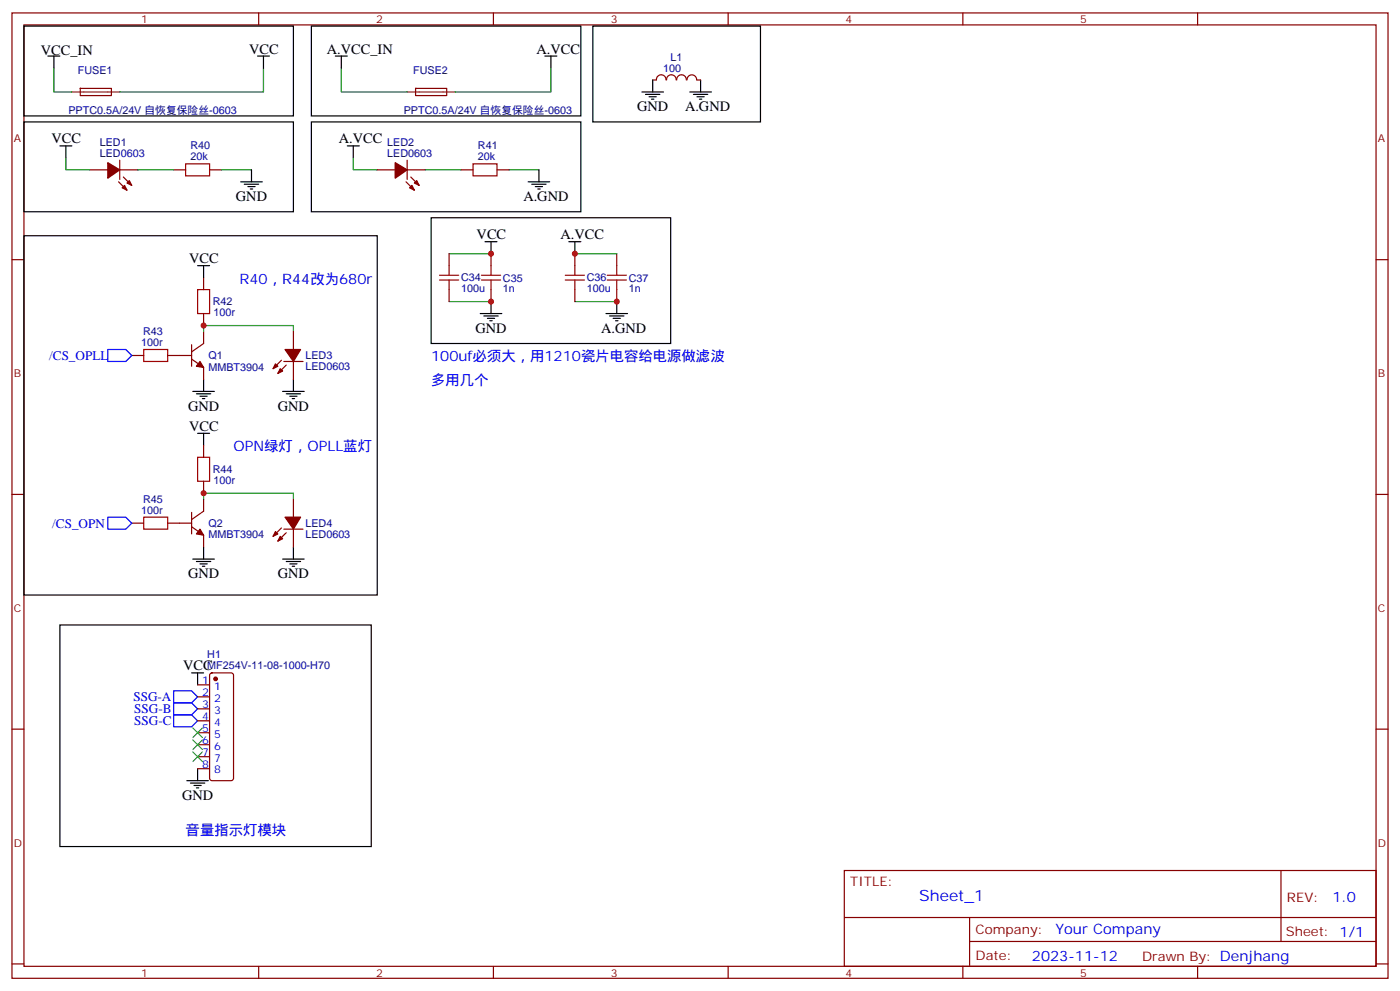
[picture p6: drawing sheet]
<svg xmlns="http://www.w3.org/2000/svg" width="412mm" height="292mm" viewBox="0 0 412 292" stroke-linecap="round" stroke-linejoin="round" font-family="sans-serif">
<g fill="none" stroke="#870000" stroke-width=".35">
<path d="M3.5 3.8h405.4v284.3h-405.4zM7.1 7.3h398.2v277.3h-398.2zM76.2 3.8v3.5M145.3 3.8v3.5M214.5 3.8v3.5M283.6 3.8v3.5M352.8 3.8v3.5M23.6 26h9.2v2.1l-9.1 .1zM122.4 26h9.2v2.1l-9.2 .1zM192.3 23.6h1M193.4 23.5a1.41 1.41 0 0 1 1.4-1.5 1.41 1.41 0 0 1 1.4 1.5M196.4 23.5a1.41 1.41 0 0 1 1.4-1.5 1.41 1.41 0 0 1 1.4 1.5"/>
<path d="M199.3 23.5a1.41 1.41 0 0 1 1.4-1.5 1.41 1.41 0 0 1 1.5 1.5M202.4 23.5a1.41 1.41 0 0 1 1.4-1.5 1.41 1.41 0 0 1 1.4 1.5M205.3 23.6h1.1M26.5 50h5.2M34.9 53.6l2.5 2.4M35.3 50h5.3M35.3 47.2v5.6M36.3 52.1l2.5 2.5M51.2 50h3.5M61.7 50h3.6M111.1 50h5.3M119.6 53.6l2.5 2.4"/>
<path d="M119.9 50h5.3M119.9 47.2v5.6M121 52.1l2.5 2.5M135.8 50h3.5M146.4 50h3.5M3.5 76.5h3.6M132.3 74.7v3.5M144.6 74.7v3.5M169.3 74.7v3.5M181.7 74.7v3.5M405.3 76.5h3.6M60 81.8v3.5"/>
<path d="M60 92.4v3.5M60 97.6v3.6l-3.6 2.4M86.4 97.6v5.3M132.3 85.3v3.5M144.6 85.3v3.5M169.3 85.3v3.5M181.7 85.3v3.5M38.8 104.7h3.5M49.4 104.7h7M56.4 105.8l3.6 2.4v3.6M56.4 101.5v6.4M82.9 106.1l-2.5 2.5"/>
<path d="M83.6 106.5h5.7M84.3 107.5l-2.5 2.5M86.4 106.5v5.3M60 131.2v3.5M3.5 145.6h3.6M38.8 154.1h3.5M49.4 154.1h7M56.4 155.2l3.6 2.4v3.5M56.4 150.9v6.4M60 141.7v3.6M60 147v3.6l-3.6 2.4M82.9 155.5l-2.5 2.5"/>
<path d="M83.6 155.9h5.7M84.3 156.9l-2.5 2.5M86.4 147v5.3M86.4 155.9v5.2M405.3 145.6h3.6M62 198.4l.4-.2h5.7l.5 .2 .2 .5v30.3l-.2 .5-.5 .2h-5.7l-.5-.2-.2-.5v-30.3zM3.5 214.8h3.6M58.2 201.7h3.5M58.2 205.2h3.5M58.2 208.8h3.5M58.2 212.3h3.5M58.2 215.8h3.5"/>
<path d="M58.2 219.4h3.5M405.3 214.8h3.6M58.2 222.9h3.5M58.2 226.4h3.5M248.7 256.4h156.6v28.2h-156.6zM377.3 256.4v20.9M248.7 270.2h156.5M285.6 277.3h119.6M285.6 270.2v14.2M3.5 283.9h3.6M76.2 284.6v3.5M145.3 284.6v3.5"/>
<path d="M214.5 284.6v3.5M283.6 284.6v3.5M352.8 284.6v3.5M405.3 283.9h3.6"/>
</g>
<g fill="none" stroke="#000" stroke-width=".35">
<path d="M7.1 7.7h79.3v26.4h-79.3zM14.1 16.5h3.5M15.9 16.5v3.5M75.8 16.5h3.6M77.6 16.5v3.5M91.7 7.7h79.4v26.4h-79.4zM98.8 16.5h3.5M100.5 16.5v3.5M160.5 16.5h3.5M162.3 16.5v3.5M174.6 7.7h49.4v28.2h-49.4zM7.1 35.9h79.3v26.5h-79.3z"/>
<path d="M91.7 35.9h79.4v26.5h-79.4zM189.1 27.1h6.3M190.1 27.8h4.3M191.2 28.5h2.1M191.9 29.2h.7M192.3 23.6v3.5M203.2 27.1h6.3M204.3 27.8h4.2M205.3 28.5h2.1M206 29.2h.7M206.4 23.6v3.5M17.6 43h3.6"/>
<path d="M19.4 43v3.5M70.9 53.6h6.4M72 54.3h4.2M73 55h2.1M73.7 55.7h.7M74.1 50v3.6M102.3 43h3.5M104.1 43v3.5M155.6 53.6h6.3M156.6 54.3h4.3M157.7 55h2.1M158.4 55.7h.7"/>
<path d="M158.7 50v3.6M7.1 69.4h104v105.9h-104zM58.2 78.2h3.5M60 78.2v3.6M127 64.1h70.6v37.1h-70.6zM142.9 71.2h3.5M144.6 71.2v3.5M167.6 71.2h3.5M169.3 71.2v3.5M141.5 92.4h6.3M142.5 93.1h4.3M143.6 93.8h2.1"/>
<path d="M144.3 94.5h.7M144.6 88.8v3.6M178.5 92.4h6.4M179.6 93.1h4.2M180.6 93.8h2.1M181.3 94.5h.7M181.7 88.8v3.6M56.8 115.3h6.3M57.9 116h4.2M58.9 116.7h2.1M59.6 117.4h.7M60 111.8v3.5"/>
<path d="M83.3 115.3h6.3M84.3 116h4.2M85.4 116.7h2.1M86.1 117.4h.7M86.4 111.8v3.5M58.2 127.6h3.5M60 127.6v3.6M56.8 164.7h6.3M57.9 165.4h4.2M58.9 166.1h2.1M59.6 166.8h.7M60 161.1v3.6"/>
<path d="M83.3 164.7h6.3M84.3 165.4h4.2M85.4 166.1h2.1M86.1 166.8h.7M86.4 161.1v3.6M17.6 184.1h91.8v65.2h-91.8zM56.4 198.2h3.6M58.2 198.2v3.5M55 229.9h6.4M56.1 230.6h4.2M57.1 231.4h2.2M57.9 232.1h.7"/>
<path d="M58.2 226.4v3.5"/>
</g>
<g fill="#870000" stroke="#870000" stroke-width=".35">
<path d="M58.9 155.9l1.1 1.7-2.1-.3z"/>
<path d="M58.9 106.5l1.1 1.7-2.1-.3z"/>
<path d="M116.4 47.9l3.5 2.1-3.5 2.5z"/>
<path d="M120.6 55.3l.8-.7 .7 1.4z"/>
<path d="M122.1 53.9l.7-.7 .7 1.4z"/>
<path d="M31.7 47.9l3.6 2.1-3.6 2.5z"/>
<path d="M36 55.3l.7-.7 .7 1.4z"/>
<path d="M37.4 53.9l.7-.7 .7 1.4z"/>
<path d="M84 102.9h4.5l-2.1 3.6z"/>
<path d="M81.1 107.2l.7 .7-1.4 .7z"/>
<path d="M82.5 108.6l.8 .7-1.5 .7z"/>
<path d="M84 152.3h4.5l-2.1 3.6z"/>
<path d="M81.1 156.6l.7 .7-1.4 .7z"/>
<path d="M82.5 158l.8 .7-1.5 .7z"/>
<circle cx="63.5" cy="200" r=".53"/>
</g>
<g fill="none" stroke="#a10000" stroke-width=".35">
<path d="M54.7 48.3h7v3.5h-7zM139.3 48.3h7.1v3.5h-7.1zM132.3 78.2v2.9M144.6 78.2v2.9M169.3 78.2v2.9M181.7 78.2v2.9M58.2 85.3h3.5v7.1h-3.5zM129.5 82.5h5.6M129.5 81.1h5.6M132.3 82.5v2.8M141.8 82.5h5.7M141.8 81.1h5.7"/>
<path d="M144.6 82.5v2.8M166.5 82.5h5.7M166.5 81.1h5.7M169.3 82.5v2.8M178.9 82.5h5.6M178.9 81.1h5.6M181.7 82.5v2.8M42.3 102.9h7.1v3.6h-7.1zM58.2 134.7h3.5v7h-3.5zM42.3 152.3h7.1v3.6h-7.1z"/>
</g>
<g fill="none" stroke="#008700" stroke-width=".35">
<path d="M15.9 20v7.1h5.3M77.6 20v7.1h-42.3M100.5 20v7.1h19.4M162.3 20v7.1h-28.2M19.4 46.5v3.5h7.1M40.6 50h10.6M65.3 50h8.8M104.1 46.5v3.5h7M125.2 50h10.6M149.9 50h8.8M132.3 74.7h12.3M169.3 74.7h12.4"/>
<path d="M60 97.6v-1.7h26.4v1.7M132.3 88.8h12.3M169.3 88.8h12.4M60 147v-1.7h26.4v1.7"/>
</g>
<path d="M31.7 102.9h5.3l1.8 1.8-1.8 1.8h-5.3zM31.7 152.3h5.3l1.8 1.8-1.8 1.8h-5.3zM51.2 203.5h5.2l1.8 1.7-1.8 1.8h-5.2zM51.2 207h5.2l1.8 1.8-1.8 1.7h-5.2zM51.2 210.5h5.2l1.8 1.8-1.8 1.8h-5.2z" fill="none" stroke="#00f" stroke-width=".35"/>
<path d="M21.2 27.1h14.1M119.9 27.1h14.2" fill="none" stroke="#8c2424" stroke-width=".35"/>
<path d="M56.8 217.9l2.8 2.9M56.8 214.4l2.8 2.8M59.6 217.9l-2.8 2.9M59.6 214.4l-2.8 2.8M56.8 221.5l2.8 2.8M59.6 221.5l-2.8 2.8" fill="none" stroke="#3c3" stroke-width=".35"/>
<g fill="#c00">
<circle cx="60" cy="95.9" r=".88"/>
<circle cx="60" cy="145.3" r=".88"/>
<circle cx="144.6" cy="74.7" r=".88"/>
<circle cx="144.6" cy="88.8" r=".88"/>
<circle cx="181.7" cy="88.8" r=".88"/>
<circle cx="169.3" cy="74.7" r=".88"/>
</g>
<text font-size="4.6" fill="#00f" x="270.8" y="265.4">Sheet_1</text>
<g font-size="4.2">
<text x="12" y="16.2">VCC_IN</text>
<text x="73.4" y="15.8">VCC</text>
<text x="96.3" y="15.8">A.VCC_IN</text>
<text x="158" y="15.8">A.VCC</text>
<text x="187.7" y="32.7">GND</text>
<text x="201.8" y="32.7">A.GND</text>
<text x="15.2" y="42.3">VCC</text>
<text x="99.8" y="42.3">A.VCC</text>
<text x="69.5" y="59.2">GND</text>
<text x="154.2" y="59.2">A.GND</text>
<text x="140.4" y="70.5">VCC</text>
<text x="165.1" y="70.5">A.VCC</text>
<text x="55.7" y="77.5">VCC</text>
<text x="140.1" y="98">GND</text>
<text x="177.1" y="98">A.GND</text>
<text x="55.4" y="120.9">GND</text>
<text x="81.8" y="120.9">GND</text>
<text x="55.7" y="126.9">VCC</text>
<text x="55.4" y="170.3">GND</text>
<text x="81.8" y="170.3">GND</text>
<text x="54" y="197.5">VCC</text>
<text x="53.6" y="235.6">GND</text>
</g>
<g font-size="4.2" fill="#00f">
<text x="70.6" y="83.5">R40，R44改为680r</text>
<text x="127" y="106.5">100uf必须大，用1210瓷片电容给电源做滤波</text>
<text x="127" y="113.5">多用几个</text>
<text x="68.8" y="132.9">OPN绿灯，OPLL蓝灯</text>
<text x="54.7" y="245.8">音量指示灯模块</text>
<text x="392.5" y="265.7">1.0</text>
<text x="310.9" y="275.2">Your Company</text>
<text x="304" y="283">2023-11-12</text>
</g>
<g font-size="3.9" fill="#00f">
<text x="14.5" y="106">/CS_OPLL</text>
<text x="15.4" y="155.4">/CS_OPN</text>
<text x="39.3" y="206.5">SSG-A</text>
<text x="39.5" y="210">SSG-B</text>
<text x="39.5" y="213.6">SSG-C</text>
</g>
<g font-size="3.9" fill="#800">
<text x="250.5" y="261">TITLE:</text>
<text x="379.1" y="265.7">REV:</text>
<text x="287.4" y="275.2">Company:</text>
<text x="378.7" y="275.8">Sheet: 1/1</text>
<text x="287.4" y="282.9">Date:</text>
<text x="336.4" y="282.9">Drawn By: Denjhang</text>
</g>
<g font-size="3.2" fill="#800">
<text x="41.6" y="6.8">1</text>
<text x="110.8" y="6.8">2</text>
<text x="179.9" y="6.8">3</text>
<text x="249.1" y="6.8">4</text>
<text x="318.2" y="6.8">5</text>
<text x="4.1" y="41.9">A</text>
<text x="405.9" y="41.9">A</text>
<text x="4.1" y="111.1">B</text>
<text x="405.9" y="111.1">B</text>
<text x="4.1" y="180.2">C</text>
<text x="405.9" y="180.2">C</text>
<text x="4.1" y="249.3">D</text>
<text x="405.9" y="249.3">D</text>
<text x="41.6" y="287.6">1</text>
<text x="110.8" y="287.6">2</text>
<text x="179.9" y="287.6">3</text>
<text x="249.1" y="287.6">4</text>
<text x="318.2" y="287.6">5</text>
</g>
<g font-size="3.2" fill="#000080">
<text x="22.9" y="21.8">FUSE1</text>
<text x="121.7" y="21.8">FUSE2</text>
<text x="195.3" y="21.2">100</text>
<text x="197.5" y="18">L1</text>
<text x="20.2" y="33.5">PPTC0.5A/24V 自恢复保险丝-0603</text>
<text x="118.9" y="33.5">PPTC0.5A/24V 自恢复保险丝-0603</text>
<text x="29.4" y="46.1">LED0603</text>
<text x="29.4" y="43">LED1</text>
<text x="56.1" y="47.2">20k</text>
<text x="56.1" y="44">R40</text>
<text x="114.1" y="46.1">LED0603</text>
<text x="114.1" y="43">LED2</text>
<text x="140.8" y="47.2">20k</text>
<text x="140.8" y="44">R41</text>
<text x="135.8" y="82.9">C34</text>
<text x="148.2" y="82.9">C35</text>
<text x="172.9" y="82.9">C36</text>
<text x="185.2" y="82.9">C37</text>
<text x="62.7" y="90">R42</text>
<text x="135.8" y="86.1">100u</text>
<text x="148.2" y="86.1">1n</text>
<text x="172.9" y="86.1">100u</text>
<text x="185.2" y="86.1">1n</text>
<text x="62.9" y="93.1">100r</text>
<text x="41.6" y="101.9">100r</text>
<text x="42.1" y="98.7">R43</text>
<text x="61.4" y="105.8">Q1</text>
<text x="90" y="105.9">LED3</text>
<text x="61.4" y="109.1">MMBT3904</text>
<text x="90" y="109.1">LED0603</text>
<text x="62.7" y="139.3">R44</text>
<text x="62.9" y="142.5">100r</text>
<text x="42.1" y="148.1">R45</text>
<text x="41.6" y="151.3">100r</text>
<text x="61.4" y="155.2">Q2</text>
<text x="90" y="155.2">LED4</text>
<text x="61.4" y="158.5">MMBT3904</text>
<text x="90" y="158.4">LED0603</text>
<text x="61" y="197">MF254V-11-08-1000-H70</text>
<text x="61" y="193.8">H1</text>
</g>
<g font-size="3.2" fill="#00f">
<text x="59.5" y="201.4">1</text>
<text x="63" y="203.1">1</text>
<text x="59.5" y="204.9">2</text>
<text x="59.5" y="208.4">3</text>
<text x="63" y="206.7">2</text>
<text x="59.5" y="211.9">4</text>
<text x="59.5" y="215.5">5</text>
<text x="63" y="210.2">3</text>
<text x="63" y="213.7">4</text>
<text x="59.5" y="219">6</text>
<text x="63" y="217.2">5</text>
<text x="63" y="220.8">6</text>
<text x="59.5" y="222.5">7</text>
<text x="59.5" y="226.1">8</text>
<text x="63" y="224.3">7</text>
<text x="63" y="227.8">8</text>
</g>
</svg>
